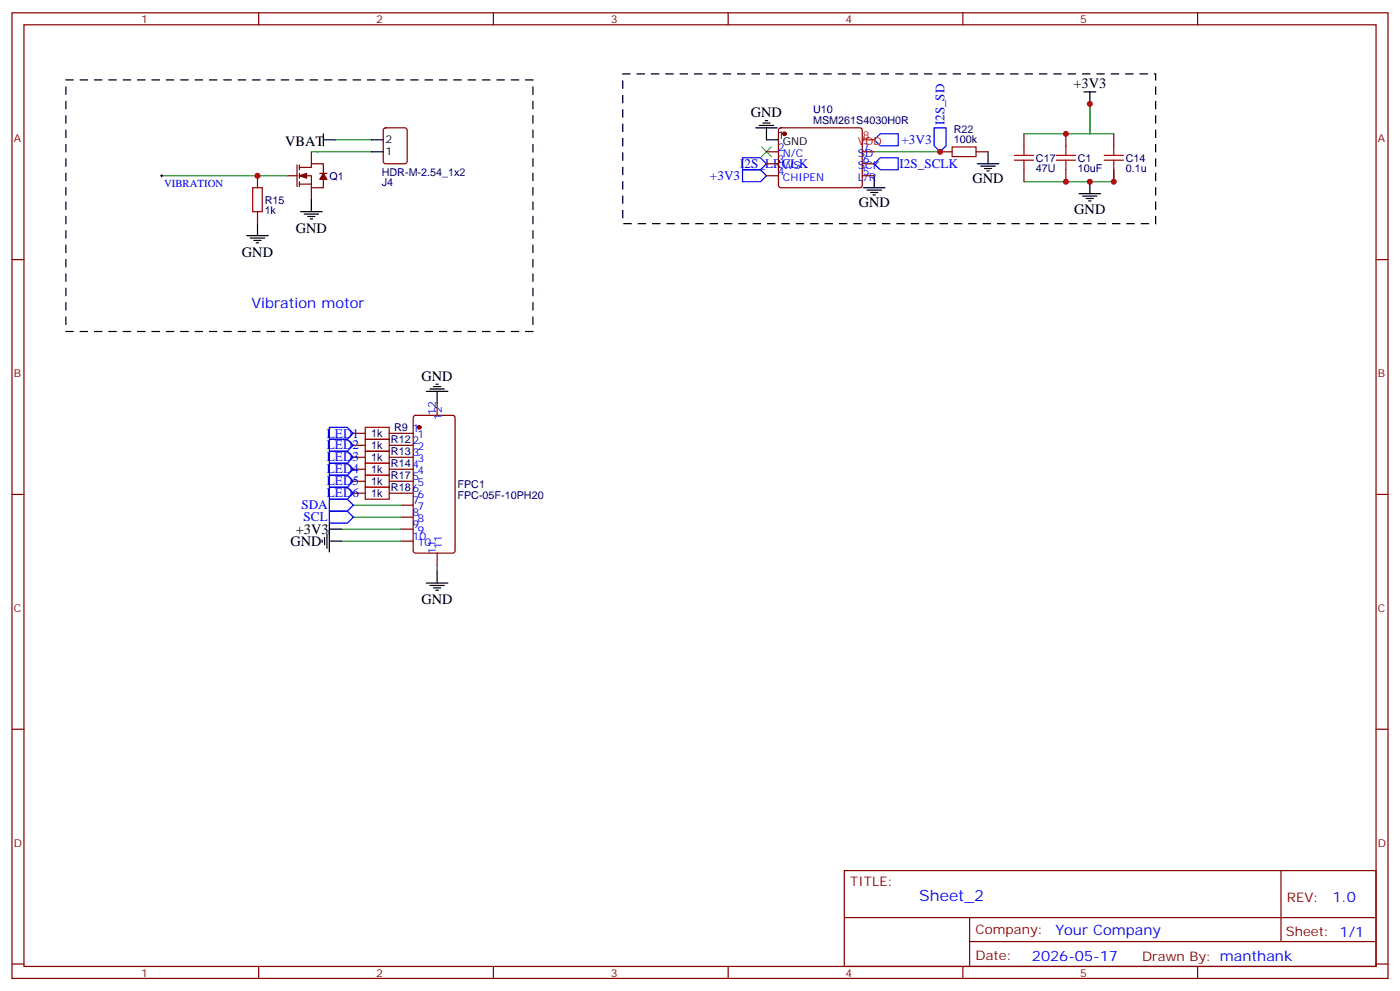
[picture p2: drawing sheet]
<svg xmlns="http://www.w3.org/2000/svg" width="412mm" height="292mm" viewBox="0 0 412 292" stroke-linecap="round" stroke-linejoin="round" font-family="sans-serif">
<g fill="none" stroke="#870000" stroke-width=".35">
<path d="M3.5 3.8h405.4v284.3h-405.4zM7.1 7.3h398.2v277.3h-398.2zM76.2 3.8v3.5M145.3 3.8v3.5M214.5 3.8v3.5M283.6 3.8v3.5M352.8 3.8v3.5M113.1 37.8l.5-.2h5.6l.7 .5v9.4l-.4 .7h-5.9l-.7-.4v-9.5zM229.5 37.8l.5-.2h23.3l.5 .2 .2 .5-.1 16.5-.6 .5-23.6-.1-.4-.6v-16.3zM301.6 39.4v3.5M314 39.4v3.5M328.1 39.4v3.5"/>
<path d="M75.8 51.8v3.5M84.7 51.8h2.8M87.5 48.6v6.3M88.2 51.8h3.5v3.5h3.5v-2.5M88.2 49.3h3.5v-1.1h3.5v2.8M88.2 48.6v1.4M88.2 51v1.5M88.2 53.5v1.4M88.2 54.2h3.5M91.7 44.7v3.5M91.7 55.3v3.5M94.2 51h2.1"/>
<path d="M225.8 51.8h3.5M225.8 44.7h3.5M225.8 48.2h3.5M254 51.8h3.5M254 44.7h3.5M254 48.2h3.5M276.9 44.7h3.6M287.5 44.7h3.5M301.6 50v3.5M314 50v3.5M328.1 50v3.5M3.5 76.4h3.6"/>
<path d="M75.8 62.3v3.6M405.3 76.4h3.6M128.8 118.8v3.5M104.1 127.6h3.5M104.1 131.1h3.5M104.1 134.7h3.5M104.1 138.2h3.5M114.7 127.6h7M114.7 131.1h7M114.7 134.7h7M114.7 138.2h7M121.9 122.5l.5-.2h10.9l.7 .4 .1 39.5-.5 .6-11.2 .1-.6-.5-.1-39.4z"/>
<path d="M3.5 145.6h3.6M104.1 141.7h3.5M104.1 145.2h3.5M114.7 141.7h7M114.7 145.2h7M118.2 148.8h3.5M118.2 152.3h3.5M118.2 155.8h3.5M118.2 159.3h3.5M405.3 145.6h3.6M128.8 162.9v3.5M3.5 214.7h3.6"/>
<path d="M405.3 214.7h3.6M248.7 256.4h156.6v28.2h-156.6zM377.3 256.4v20.9M248.7 270.2h156.5M285.6 277.3h119.6M285.6 270.2v14.1M3.5 283.9h3.6M76.2 284.6v3.5M145.3 284.6v3.5M214.5 284.6v3.5M283.6 284.6v3.5M352.8 284.6v3.5"/>
<path d="M405.3 283.9h3.6"/>
</g>
<g fill="#870000" stroke="#870000" stroke-width=".35">
<path d="M95.2 51l1.1 1.8h-2.1z"/>
<path d="M88.2 51.8l2.1-.8v1.5z"/>
<circle cx="123.5" cy="125.8" r=".53"/>
<circle cx="231.1" cy="39.4" r=".53"/>
</g>
<g fill="none" stroke="#000" stroke-width=".35">
<path d="M95.2 39.4v3.5M222.6 37.6h6.4M223.7 36.9h4.2M224.7 36.2h2.1M225.4 35.5h.7M225.8 37.6v3.6h3.5M319.3 27.1h3.5M321 27.1v3.5M91.7 58.8v3.5M95.2 41.2h3.6M109.4 41.2h3.5M109.4 44.7h3.5"/>
<path d="M254.4 55.3h6.3M255.4 56h4.2M256.5 56.7h2.1M257.2 57.4h.7M257.5 51.8v3.5M287.9 48.2h6.3M288.9 48.9h4.3M290 49.6h2.1M290.7 50.3h.7M291 44.7v3.5M317.9 57h6.3M318.9 57.7h4.2"/>
<path d="M320 58.5h2.1M320.7 59.2h.7M321 53.5v3.5M72.7 69.4h6.3M73.7 70.1h4.3M74.8 70.8h2.1M75.5 71.5h.7M75.8 65.9v3.5M88.5 62.3h6.4M89.6 63h4.2M90.7 63.7h2.1M91.4 64.5h.7"/>
<path d="M125.6 115.3h6.3M126.6 114.5h4.3M127.7 113.8h2.1M128.4 113.1h.7M128.8 115.3v3.5M94.9 159v.7M95.6 158.3v2.1M96.3 157.2v4.3M97 159.3h3.5M97 154.1v8.4M97 155.8h3.5M125.6 171.7h6.3"/>
<path d="M126.6 172.4h4.3M127.7 173.1h2.1M128.4 173.8h.7M128.8 168.2v3.5"/>
</g>
<path d="M301.6 39.4h19.4v-8.8v8.8h7.1M47.6 51.8h37.1M91.7 44.7h17.7M98.8 41.2h10.6M257.5 44.7h19.4M328.1 50v3.5h-26.5M100.5 159.3h17.7M100.5 155.8h17.7M104.1 152.3h14.1M104.1 148.8h14.1M128.8 166.4v1.8" fill="none" stroke="#008700" stroke-width=".35"/>
<g fill="none" stroke="#00f" stroke-width=".35">
<path d="M259.3 39.4h5.3v3.5h-5.3l-1.8-1.7zM275.2 37.6h3.5v5.3l-1.8 1.8-1.7-1.8zM218.7 50h5.3l1.8 1.8-1.8 1.7h-5.3zM218.7 46.5h5.3l1.8 1.7-1.8 1.8h-5.3zM259.3 46.5h5.3v3.5h-5.3l-1.8-1.8zM97 139.9h5.3l1.8 1.8-1.8 1.8h-5.3zM97 136.4h5.3l1.8 1.8-1.8 1.7h-5.3zM97 132.9h5.3l1.8 1.8-1.8 1.7h-5.3zM97 129.4h5.3l1.8 1.7-1.8 1.8h-5.3zM97 125.8h5.3l1.8 1.8-1.8 1.8h-5.3zM97 150.5h5.3l1.8 1.8-1.8 1.8h-5.3zM97 147h5.3l1.8 1.8-1.8 1.7h-5.3z"/>
<path d="M97 143.5h5.3l1.8 1.7-1.8 1.8h-5.3z"/>
</g>
<g fill="none" stroke="#a10000" stroke-width=".35">
<path d="M74.4 55.3h2.9v7h-2.9zM280.5 43.3h7v2.8h-7zM298.8 47.2h5.6M298.8 45.8h5.6M301.6 42.9v2.9M301.6 47.2v2.8M311.1 47.2h5.7M311.1 45.8h5.7M314 42.9v2.9M314 47.2v2.8M325.3 47.2h5.6M325.3 45.8h5.6"/>
<path d="M328.1 42.9v2.9M328.1 47.2v2.8M107.6 139.9h7.1v3.6h-7.1zM107.6 136.4h7.1v3.5h-7.1zM107.6 132.9h7.1v3.5h-7.1zM107.6 129.4h7.1v3.5h-7.1zM107.6 125.8h7.1v3.6h-7.1zM107.6 143.5h7.1v3.5h-7.1z"/>
</g>
<path d="M19.4 23.5h137.6v74.1h-137.6zM183.4 21.8h157v44.1h-157z" fill="none" stroke="#000" stroke-width=".35" stroke-dasharray="2.1 2.1"/>
<path d="M47.3 51.8h.7M47.6 51.4v.7" fill="none" stroke="#000" stroke-width=".29"/>
<path d="M224.4 43.3l2.8 2.8M227.2 43.3l-2.8 2.8" fill="none" stroke="#3c3" stroke-width=".35"/>
<path d="M254 41.2h3.5" fill="none" stroke="#f00" stroke-width=".35"/>
<g fill="#c00">
<circle cx="75.8" cy="51.8" r=".88"/>
<circle cx="276.9" cy="44.7" r=".88"/>
<circle cx="321" cy="30.6" r=".88"/>
<circle cx="321" cy="53.5" r=".88"/>
<circle cx="328.1" cy="53.5" r=".88"/>
<circle cx="314" cy="39.4" r=".88"/>
<circle cx="314" cy="53.5" r=".88"/>
</g>
<text font-size="4.6" fill="#00f" x="270.8" y="265.4">Sheet_2</text>
<g font-size="4.2">
<text x="316.2" y="25.9">+3V3</text>
<text x="221.2" y="34.3">GND</text>
<text x="84" y="42.9">VBAT</text>
<text x="286.5" y="53.9">GND</text>
<text x="252.9" y="60.9">GND</text>
<text x="316.4" y="63.1">GND</text>
<text x="87.1" y="68.7">GND</text>
<text x="71.3" y="75.8">GND</text>
<text x="124.2" y="112.1">GND</text>
<text x="85.5" y="160.8">GND</text>
<text x="87.2" y="157.2">+3V3</text>
<text x="124.2" y="177.8">GND</text>
</g>
<g font-size="4.2" fill="#00f">
<text x="74.1" y="90.6">Vibration motor</text>
<text x="392.5" y="265.6">1.0</text>
<text x="310.9" y="275.2">Your Company</text>
<text x="304" y="283">2026-05-17</text>
</g>
<g font-size="3.9" fill="#00f">
<text x="278.2" y="36.9" transform="rotate(-90 278.2 36.9)">I2S_SD</text>
<text x="265.6" y="42.4">+3V3</text>
<text x="209.1" y="53">+3V3</text>
<text x="218" y="49.5">I2S_LRCLK</text>
<text x="265" y="49.5">I2S_SCLK</text>
<text x="96.3" y="128.9">LED1</text>
<text x="96.3" y="135.8">LED3</text>
<text x="96.3" y="132.3">LED2</text>
<text x="96.3" y="142.9">LED5</text>
<text x="96.3" y="139.3">LED4</text>
<text x="88.8" y="150">SDA</text>
<text x="96.3" y="146.4">LED6</text>
<text x="89.4" y="153.5">SCL</text>
</g>
<g font-size="3.9" fill="#800">
<text x="250.5" y="260.9">TITLE:</text>
<text x="379.1" y="265.6">REV:</text>
<text x="287.4" y="275.1">Company:</text>
<text x="378.7" y="275.8">Sheet: 1/1</text>
<text x="287.4" y="282.8">Date:</text>
<text x="336.4" y="282.9">Drawn By: manthank</text>
</g>
<g font-size="3.2" fill="#800">
<text x="41.6" y="6.8">1</text>
<text x="110.8" y="6.8">2</text>
<text x="179.9" y="6.8">3</text>
<text x="249.1" y="6.8">4</text>
<text x="318.2" y="6.8">5</text>
<text x="4.1" y="41.9">A</text>
<text x="405.9" y="41.9">A</text>
<text x="4.1" y="111">B</text>
<text x="405.9" y="111">B</text>
<text x="4.1" y="180.2">C</text>
<text x="405.9" y="180.2">C</text>
<text x="4.1" y="249.3">D</text>
<text x="405.9" y="249.3">D</text>
<text x="41.6" y="287.6">1</text>
<text x="110.8" y="287.6">2</text>
<text x="179.9" y="287.6">3</text>
<text x="249.1" y="287.6">4</text>
<text x="318.2" y="287.6">5</text>
</g>
<g font-size="3.2" fill="#000080">
<text x="239.5" y="33.2">U10</text>
<text x="239.5" y="36.4">MSM261S4030H0R</text>
<text x="281" y="39.1">R22</text>
<text x="281" y="42.2">100k</text>
<text x="305.2" y="47.6">C17</text>
<text x="317.5" y="47.6">C1</text>
<text x="331.6" y="47.6">C14</text>
<text x="97" y="52.9">Q1</text>
<text x="112.5" y="51.8">HDR-M-2.54_1x2</text>
<text x="305.2" y="50.8">47U</text>
<text x="317.5" y="50.8">10uF</text>
<text x="331.6" y="50.8">0.1u</text>
<text x="78" y="60">R15</text>
<text x="112.5" y="54.9">J4</text>
<text x="78" y="63.2">1k</text>
<text x="109.4" y="128.7">1k</text>
<text x="115.2" y="130.5">R12</text>
<text x="116.1" y="127">R9</text>
<text x="109.4" y="135.8">1k</text>
<text x="109.4" y="132.3">1k</text>
<text x="115.2" y="137.5">R14</text>
<text x="115.2" y="134">R13</text>
<text x="109.4" y="142.8">1k</text>
<text x="109.4" y="139.3">1k</text>
<text x="115.2" y="141.1">R17</text>
<text x="134.8" y="143.7">FPC1</text>
<text x="109.4" y="146.4">1k</text>
<text x="115.2" y="144.6">R18</text>
<text x="134.8" y="146.9">FPC-05F-10PH20</text>
</g>
<g font-size="3.2">
<text x="229.1" y="40.8">1</text>
<text x="113.6" y="45.8">1</text>
<text x="113.6" y="42.2">2</text>
<text x="230.6" y="42.6">GND</text>
</g>
<g font-size="3.2" fill="#f00">
<text x="254.2" y="40.8">8</text>
<text x="252.7" y="42.6">VDD</text>
</g>
<g font-size="3.2" fill="#00f">
<text x="229.1" y="44.3">2</text>
<text x="229.1" y="47.9">3</text>
<text x="230.6" y="46.1">N/C</text>
<text x="252.7" y="46.1">SD</text>
<text x="254.2" y="47.9">6</text>
<text x="254.2" y="44.3">7</text>
<text x="229.1" y="51.4">4</text>
<text x="230.6" y="49.6">WS</text>
<text x="230.6" y="53.2">CHIPEN</text>
<text x="252.7" y="53.2">L/R</text>
<text x="252.7" y="49.6">SCK</text>
<text x="254.2" y="51.4">5</text>
<text x="48.3" y="55.1">VIBRATION</text>
<text x="128.4" y="122.1" transform="rotate(-90 128.4 122.1)">12</text>
<text x="130.2" y="123.6" transform="rotate(-90 130.2 123.6)">12</text>
<text x="121.5" y="127.2">1</text>
<text x="121.5" y="130.8">2</text>
<text x="123" y="129">1</text>
<text x="121.5" y="134.3">3</text>
<text x="121.5" y="137.8">4</text>
<text x="123" y="132.5">2</text>
<text x="123" y="136.1">3</text>
<text x="121.5" y="141.4">5</text>
<text x="123" y="139.6">4</text>
<text x="123" y="143.1">5</text>
<text x="121.5" y="144.9">6</text>
<text x="121.5" y="148.4">7</text>
<text x="123" y="146.6">6</text>
<text x="121.5" y="151.9">8</text>
<text x="121.5" y="155.5">9</text>
<text x="123" y="150.2">7</text>
<text x="123" y="153.7">8</text>
<text x="121.5" y="159">10</text>
<text x="123" y="157.2">9</text>
<text x="123" y="160.8">10</text>
<text x="130.2" y="161.6" transform="rotate(-90 130.2 161.6)">11</text>
<text x="128.4" y="163.1" transform="rotate(-90 128.4 163.1)">11</text>
</g>
</svg>
